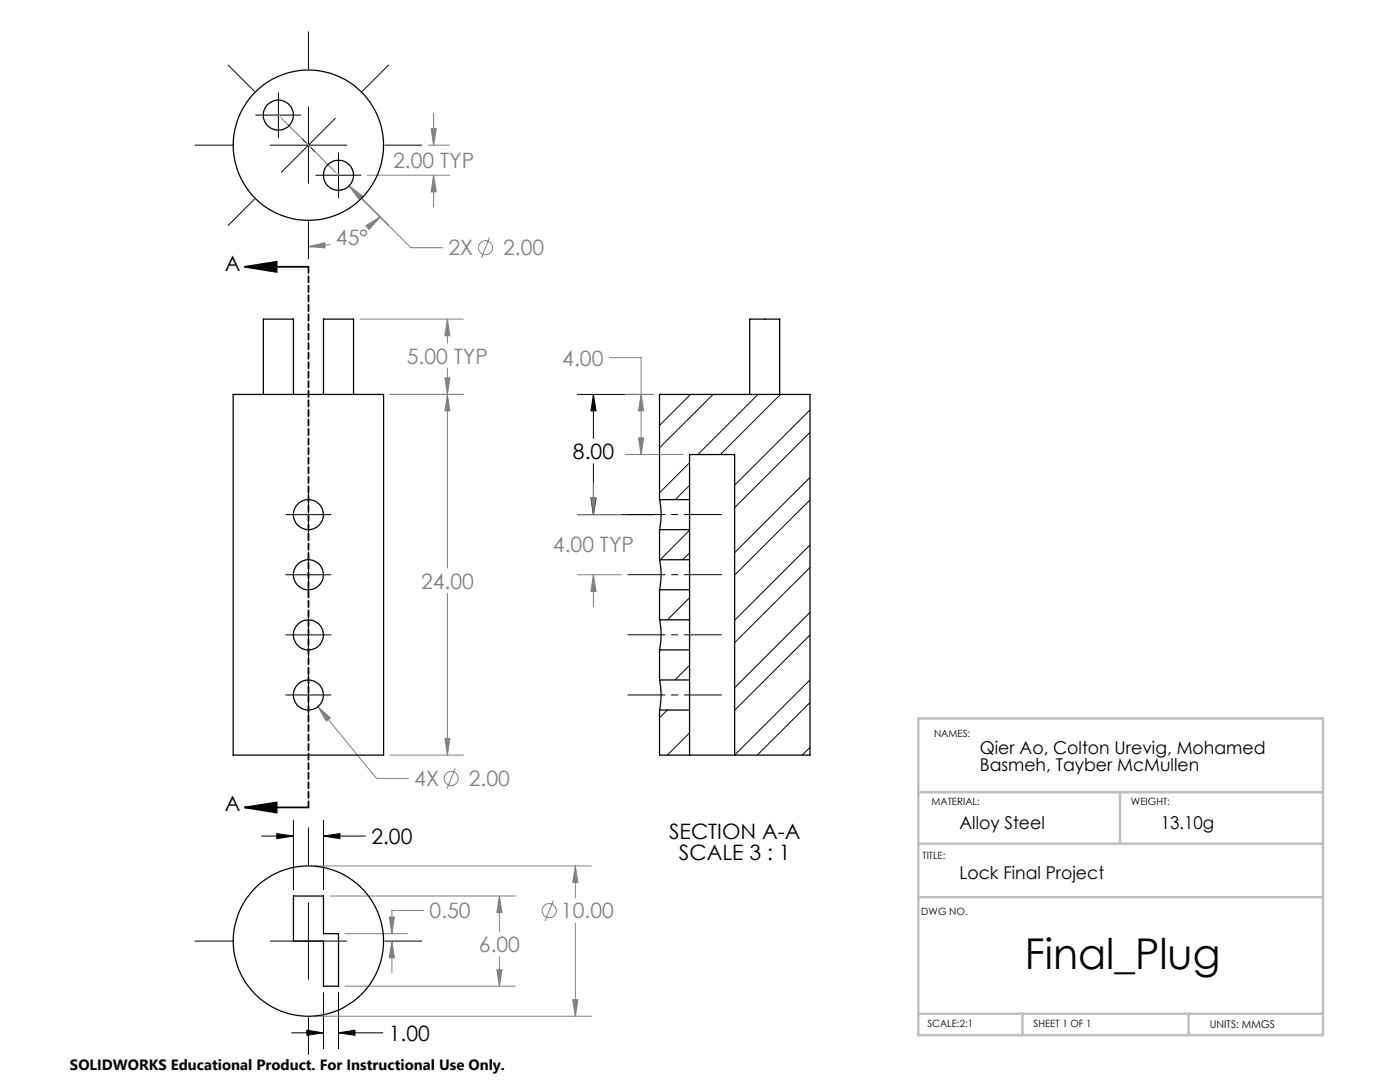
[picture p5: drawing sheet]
<svg xmlns="http://www.w3.org/2000/svg" width="279mm" height="216mm" viewBox="0 0 279 216" stroke-linecap="round" stroke-linejoin="round" font-family="sans-serif">
<g fill="none" stroke="#808080" stroke-width=".2">
<path d="M69.7 37.1l12.3 12.3h6.3M69.7 37.1l2.7 2-.8 .7zM73.3 35h16.4M85.4 29h4.3M86 25.7h1.1l-.6 3.3zM86.5 35l.6 3.3h-1.1zM86.5 22.6v6.4M86.5 35v6.3M61.6 49.2l3.2-.8 .1 1.1zM65.9 48.8l-2.2 .3-2.1 .1M73 45l2.8-1.7-2.1 2.5zM75.8 43.3l-1.6 1.4"/>
<path d="M97.7 47.4l-1.6 4M71.8 63.7h20.7M77.8 78.7h14.7M88.8 75.4h1l-.5 3.3zM89.3 63.7l.5 3.3h-1zM89.3 78.7l.5 3.3h-1zM89.3 63.7v4.8M89.3 73.5v39.8M121.6 71.4h6.4v19.3M124.8 78.7h5.6M128 78.7l.4 3.3h-1zM117.9 99.4h1.1l-.6 3.3z"/>
<path d="M118.4 96.3v6.4M124.8 90.7h11.5M127.4 87.4h1l-.4 3.3zM89.3 118.4v32.3M115.3 102.7h8.7M115.3 114.7h8.7M118.4 114.7l.6 3.3h-1.1zM118.4 114.7v6.3M63.4 141l2.5 2.3-.8 .6zM63.4 141l11.7 14.3h6.4M77.8 150.7h14.7M88.8 147.4h1l-.5 3.3z"/>
<path d="M90.8 153.3l-1.6 4.1M62.8 172.8h55.2M65.8 178.8h37M99.7 178.8l.5 3.3h-1zM99.7 178.8v7.1M110.4 179.7l-1.6 4M114.8 172.8l.5 3.3h-1zM114.8 172.8v6.3M68.8 196.8h34M68.8 186.3h12.6M77.7 183h1l-.5 3.3zM78.2 187.8l.5 3.3h-1z"/>
<path d="M78.2 187.8v6.3M84.6 181.7h-6.4v4.6M99.2 193.5h1l-.5 3.3zM99.7 190.9v5.9M114.3 199.5h1l-.5 3.3zM114.8 184.2v18.6M62.8 202.8h55.2"/>
<circle cx="96.9" cy="49.4" r="1.4"/>
<circle cx="90" cy="155.3" r="1.4"/>
<circle cx="109.6" cy="181.7" r="1.42"/>
</g>
<path d="M48.9 53.2l6.3-1v2.1zM48.9 53.2h12.7M48.9 161.1l6.3-1v2zM48.9 161.1h12.7" fill="none" stroke="#000" stroke-width=".35"/>
<g fill="none" stroke="#000" stroke-width=".2">
<path d="M45.5 13l5.3 5.2M55.6 18.5v9M61.6 6.3v7.4M77.5 13l-5.2 5.2M38.9 29h7.4M50.8 39.8l-5.3 5.2M51 23h9M53.9 29h15.3M56.2 23.6l10.7 10.8M61.6 21.3v15.3M63 35h9M66.9 23.6l-10.7 10.8"/>
<path d="M67.6 30.5v9M72.3 39.8l5.2 5.2M76.8 29h7.4M61.6 44.2v7.4M115.3 78.7h15.1M118.4 78.7l.6 3.3h-1.1zM118.4 78.7v8.8M61.6 98.2v9M117.9 99.4h1.1l-.6 3.3zM118.4 92.5v10.2M57 114.7h9M57 102.7h9"/>
<path d="M61.6 110.2v9M115.3 102.7h15.1M57 126.7h9M57 138.7h9M61.6 122.2v9M61.6 134.2v9M52.2 166.8h6.4M55.2 166.3l3.4 .5-3.4 .6zM58.6 163.7v13.8M61.6 165.2v7.3M64.6 166.8l3.2-.5v1.1zM64.6 163.7v13.8"/>
<path d="M64.6 166.8h8.3M38.9 187.8h7.4M53.9 187.8h15.3M61.6 180.2v15.2M64.6 198v11.3M67.6 198v11.3M76.8 187.8h7.4M58.2 206.1h6.4M61.2 205.6l3.4 .5-3.4 .5zM61.6 203v7.4M67.6 206.1l3.2-.5v1zM67.6 206.1h8.8"/>
</g>
<path d="M144 102.7h-18.7M144 114.7h-18.7M144 126.7h-18.7M144 138.7h-18.7" fill="none" stroke="#000" stroke-width=".2" stroke-dasharray="15.2 1.3 1.3 1.3" stroke-dashoffset="7.8"/>
<path d="M61.6 53.2v107.9" fill="none" stroke="#000" stroke-width=".35" stroke-dasharray="1.3 .6"/>
<path d="M55.6 23l12 12" fill="none" stroke="#c0c0c0" stroke-width=".2" stroke-dasharray="15.2 1.3 1.3 1.3" stroke-dashoffset="8.7"/>
<path d="M183.3 143.4h80.7v63.2h-80.7zM183.3 158.1h80.5M223.5 158.1v10.2M183.3 168.3h80.5M183.3 179h80.7M183.3 202.3h80.7M204 202.3v4.3M237.2 202.3v4.3" fill="none" stroke="#c0c0c0" stroke-width=".5"/>
<g fill="#000">
<path d="M48.9 53.2l6.3-1v2.1zM48.9 161.1l6.3-1v2z"/>
<path d="M55.2 166.3l3.4 .5-3.4 .6zM64.6 166.8l3.2-.5v1.1zM67.6 206.1l3.2-.5v1zM61.2 205.6l3.4 .5-3.4 .5zM117.9 99.4h1.1l-.6 3.3zM118.4 78.7l.6 3.3h-1.1z"/>
</g>
<path d="M89.3 63.7l.5 3.3h-1zM88.8 75.4h1l-.5 3.3zM89.3 78.7l.5 3.3h-1zM88.8 147.4h1l-.5 3.3zM63.4 141l1.7 2.9 .8-.6zM99.7 178.8l.5 3.3h-1zM99.2 193.5h1l-.5 3.3zM114.8 172.8l.5 3.3h-1zM114.3 199.5h1l-.5 3.3zM77.7 183h1l-.5 3.3zM78.2 187.8l.5 3.3h-1zM86 25.7h1.1l-.6 3.3zM86.5 35l.6 3.3h-1.1zM69.7 37.1l1.9 2.7 .8-.7zM61.6 49.2l3.2-.8 .1 1.1zM73 45l2.8-1.7-2.1 2.5zM128 78.7l.4 3.3h-1zM127.4 87.4h1l-.4 3.3zM117.9 99.4h1.1l-.6 3.3zM118.4 114.7l.6 3.3h-1.1z" fill="#808080"/>
<g fill="none" stroke="#000" stroke-width=".25">
<path d="M46.5 78.7h30.1v72h-30.1zM52.6 78.7v-15h6v15M64.6 78.7v-15h6v15M149.6 78.7v-15h6v15M131.6 99.7a14.3 14.3 0 0 1 0 6M131.6 99.7v-21h30v72h-30v-9M131.6 99.7h6M137.6 99.7v6M137.6 99.7v-9h9v60M131.6 111.7a14.3 14.3 0 0 1 0 6M131.6 105.7v6M131.6 117.7v6"/>
<path d="M131.6 117.7h6M131.6 111.7h6M131.6 105.7h6M137.6 111.7v6M137.6 105.7v6M137.6 117.7v6M131.6 123.7a14.1 14.1 0 0 1 0 6M131.6 135.7a14.1 14.1 0 0 1 0 6M131.6 129.7v6M131.6 129.7h6M131.6 123.7h6M131.6 135.7h6"/>
<path d="M137.6 123.7v6M137.6 135.7v6M137.6 129.7v6M131.6 141.7h6M137.6 141.7v9M58.6 178.8h6v7.5h3v10.5h-3v-9h-6z"/>
<circle cx="55.6" cy="23" r="3"/>
<circle cx="61.5" cy="29" r="15"/>
<circle cx="67.5" cy="35" r="2.99"/>
<circle cx="61.6" cy="102.7" r="3"/>
<circle cx="61.6" cy="114.7" r="3"/>
<circle cx="61.6" cy="138.7" r="3"/>
<circle cx="61.6" cy="126.7" r="3"/>
<circle cx="61.5" cy="187.8" r="15"/>
</g>
<g fill="none" stroke="#000" stroke-width=".2">
<path d="M137.8 78.7l-6.2 6.2M142.3 78.7l-10.7 10.7M151.3 78.7l-12 12M155.8 78.7l-12 12M137.6 92.3l-6 6M137.6 96.8l-2.8 2.9M161.6 81.8l-15 15M161.6 95.3l-15 15M161.6 86.3l-15 15M161.6 99.8l-15 15M137.6 119.3l-4.4 4.4M137.6 110.3l-1.4 1.4"/>
<path d="M137.6 105.8l-5.8 5.9M161.6 108.8l-15 15M161.6 113.2l-15 15M131.7 129.7l-.1 .1M137.6 132.8l-2.9 2.9M161.6 122.2l-15 15M161.6 135.7l-15 15M161.6 126.7l-15 15M133.2 141.7l-1.6 1.5M137.6 146.2l-4.4 4.5M161.6 149.2l-1.5 1.5M161.6 140.2l-10.5 10.5"/>
</g>
<text font-size="8.5" x="204.5" y="193.3">Final_Plug</text>
<g font-size="4.2" fill="#808080">
<text x="78.5" y="33.6">2.00 TYP</text>
<text x="67" y="48.8">45°</text>
<text x="89.5" y="51">2X</text>
<text x="100.4" y="51">2.00</text>
<text x="81.2" y="72.6">5.00 TYP</text>
<text x="112.2" y="73">4.00</text>
<text x="110.4" y="110.1">4.00 TYP</text>
<text x="84" y="117.5">24.00</text>
<text x="82.7" y="156.9">4X</text>
<text x="93.6" y="156.9">2.00</text>
<text x="85.7" y="183.3">0.50</text>
<text x="112" y="183.2">10.00</text>
<text x="95.6" y="190">6.00</text>
</g>
<g font-size="4.2">
<text x="44.9" y="54">A</text>
<text x="114.4" y="91.6">8.00</text>
<text x="44.9" y="161.9">A</text>
<text x="133.5" y="167.4">SECTION A-A</text>
<text x="74.1" y="168.4">2.00</text>
<text x="135.5" y="171.6">SCALE 3 : 1</text>
<text x="77.6" y="207.7">1.00</text>
</g>
<g font-size="3.5">
<text x="195.5" y="150.4">Qier Ao, Colton Urevig, Mohamed</text>
<text x="195.5" y="153.9">Basmeh, Tayber McMullen</text>
<text x="191.5" y="165.5">Alloy Steel</text>
<text x="231.6" y="165.5">13.10g</text>
<text x="191.5" y="175.3">Lock Final Project</text>
</g>
<text font-size="3" x="14" y="213.5">SOLIDWORKS Educational Product. For Instructional Use Only.</text>
<text font-size="2.1" x="241.4" y="205">UNITS: MMGS</text>
<g font-size="2">
<text x="186.4" y="147.1">NAMES:</text>
<text x="185.9" y="160.7">MATERIAL:</text>
<text x="225.7" y="160.7">WEIGHT:</text>
<text x="184.1" y="171.5">TITLE:</text>
<text x="183.9" y="182.6">DWG NO.</text>
<text x="185.1" y="205">SCALE:2:1</text>
<text x="206.3" y="205">SHEET 1 OF 1</text>
</g>
</svg>
